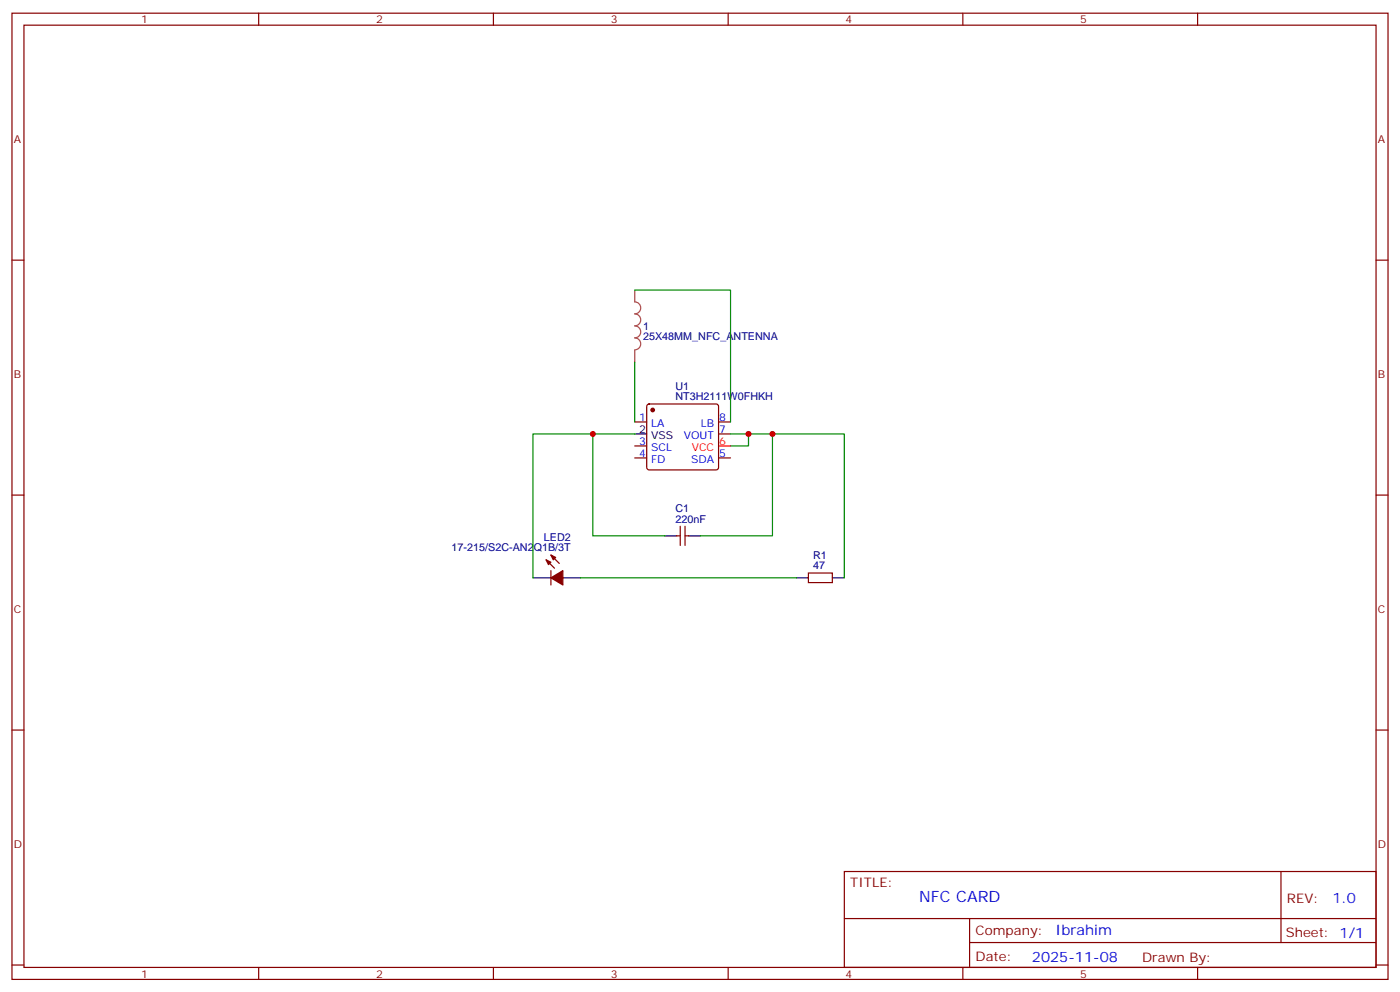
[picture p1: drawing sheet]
<svg xmlns="http://www.w3.org/2000/svg" width="412mm" height="292mm" viewBox="0 0 412 292" stroke-linecap="round" stroke-linejoin="round" font-family="sans-serif">
<g fill="none" stroke="#870000" stroke-width=".35">
<path d="M3.5 3.9h405.4v284.3h-405.4zM7.1 7.4h398.2v277.3h-398.2zM76.2 3.9v3.5M145.3 3.9v3.5M214.5 3.9v3.5M283.6 3.9v3.5M352.8 3.9v3.5M3.5 76.6h3.6M405.3 76.6h3.6M190.7 119.1l.5-.2h19.8l.5 .2 .2 .5v18l-.3 .5-.4 .2h-19.8l-.5-.2-.2-.5v-18zM187 124.2h3.5M187 134.8h3.5"/>
<path d="M187 131.2h3.5M211.7 124.2h3.5M211.7 127.7h3.5M211.7 134.8h3.5M3.5 145.7h3.6M199.3 157.7h1.1M200.4 154.9v5.6M201.8 154.9v5.6M201.8 157.7h1M405.3 145.7h3.6M160.9 164.7l2.4 2.5M162.3 163.3l2.4 2.5"/>
<path d="M162.3 167.9v4.3M238.1 168.6h7.1v2.8h-7.1zM3.5 214.8h3.6M405.3 214.8h3.6M248.7 256.5h156.6v28.2h-156.6zM377.3 256.5v20.9M248.7 270.3h156.5M285.6 277.4h119.6M285.6 270.3v14.1M3.5 284h3.6M76.2 284.7v3.5M145.3 284.7v3.5"/>
<path d="M214.5 284.7v3.5M283.6 284.7v3.5M352.8 284.7v3.5M405.3 284h3.6"/>
</g>
<path d="M211.7 131.2h3.5" fill="none" stroke="#f00" stroke-width=".35"/>
<path d="M187 127.7h3.5M195.8 157.7h3.5M202.8 157.7h3.6M157 170h5.3M165.8 170h5.3M234.6 170h3.5M245.2 170h3.5" fill="none" stroke="#000" stroke-width=".35"/>
<g fill="#870000" stroke="#870000" stroke-width=".35">
<path d="M162.3 170l3.5-2.1v4.3z"/>
<path d="M160.9 164.7l1.4 .8-.7 .7z"/>
<path d="M162.3 163.3l1.4 .7-.7 .7z"/>
<circle cx="192.3" cy="120.7" r=".53"/>
</g>
<path d="M187 85.4v3.4a1.76 1.76 0 0 1 1.7 1.8 1.76 1.76 0 0 1-1.7 1.8 1.76 1.76 0 0 1 1.7 1.7 1.76 1.76 0 0 1-1.7 1.8 1.76 1.76 0 0 1 1.7 1.8 1.76 1.76 0 0 1-1.7 1.7 1.76 1.76 0 0 1 1.7 1.8 1.76 1.76 0 0 1-1.7 1.8M187 103.1v3.4" fill="none" stroke="#a64a4a" stroke-width=".35"/>
<path d="M187 85.4h28.2v38.8M187 106.5v17.7M174.6 127.7v30h21.2M187 127.7h-30v42.3M215.2 127.7h33.5v42.3M220.5 127.7v3.5h-5.3M227.5 127.7v30h-21.1M171.1 170h63.5" fill="none" stroke="#008700" stroke-width=".35"/>
<g fill="#c00">
<circle cx="174.6" cy="127.7" r=".88"/>
<circle cx="227.5" cy="127.7" r=".88"/>
<circle cx="220.5" cy="127.7" r=".88"/>
</g>
<text font-size="4.6" fill="#00f" x="270.8" y="265.5">NFC CARD</text>
<g font-size="4.2" fill="#00f">
<text x="392.5" y="265.7">1.0</text>
<text x="310.9" y="275.3">Ibrahim</text>
<text x="304" y="283.1">2025-11-08</text>
</g>
<g font-size="3.9" fill="#800">
<text x="250.5" y="261.1">TITLE:</text>
<text x="379.1" y="265.7">REV:</text>
<text x="287.4" y="275.3">Company:</text>
<text x="378.7" y="275.9">Sheet: 1/1</text>
<text x="287.4" y="282.9">Date:</text>
<text x="336.4" y="283">Drawn By:</text>
</g>
<g font-size="3.2" fill="#800">
<text x="41.6" y="6.9">1</text>
<text x="110.8" y="6.9">2</text>
<text x="179.9" y="6.9">3</text>
<text x="249.1" y="6.9">4</text>
<text x="318.2" y="6.9">5</text>
<text x="4.1" y="42">A</text>
<text x="405.9" y="42">A</text>
<text x="4.1" y="111.1">B</text>
<text x="405.9" y="111.1">B</text>
<text x="4.1" y="180.3">C</text>
<text x="405.9" y="180.3">C</text>
<text x="4.1" y="249.4">D</text>
<text x="405.9" y="249.4">D</text>
<text x="41.6" y="287.7">1</text>
<text x="110.8" y="287.7">2</text>
<text x="179.9" y="287.7">3</text>
<text x="249.1" y="287.7">4</text>
<text x="318.2" y="287.7">5</text>
</g>
<g font-size="3.2" fill="#000080">
<text x="189.4" y="100.2">25X48MM_NFC_ANTENNA</text>
<text x="189.4" y="97">1</text>
<text x="199" y="117.8">NT3H2111W0FHKH</text>
<text x="199" y="114.7">U1</text>
<text x="199" y="153.8">220nF</text>
<text x="199" y="150.6">C1</text>
<text x="160.2" y="159.1">LED2</text>
<text x="133" y="162.3">17-215/S2C-AN2Q1B/3T</text>
<text x="239.5" y="167.6">47</text>
<text x="239.5" y="164.4">R1</text>
</g>
<g font-size="3.2" fill="#00f">
<text x="188.3" y="123.8">1</text>
<text x="191.8" y="125.6">LA</text>
<text x="206.4" y="125.6">LB</text>
<text x="211.8" y="123.8">8</text>
<text x="188.3" y="130.9">3</text>
<text x="201.4" y="129.1">VOUT</text>
<text x="211.8" y="127.4">7</text>
<text x="188.3" y="134.4">4</text>
<text x="191.8" y="136.2">FD</text>
<text x="191.8" y="132.6">SCL</text>
<text x="203.6" y="136.2">SDA</text>
<text x="211.8" y="134.4">5</text>
</g>
<g font-size="3.2">
<text x="188.3" y="127.4">2</text>
<text x="191.8" y="129.1">VSS</text>
</g>
<g font-size="3.2" fill="#f00">
<text x="211.8" y="130.9">6</text>
<text x="203.8" y="132.6">VCC</text>
</g>
</svg>
